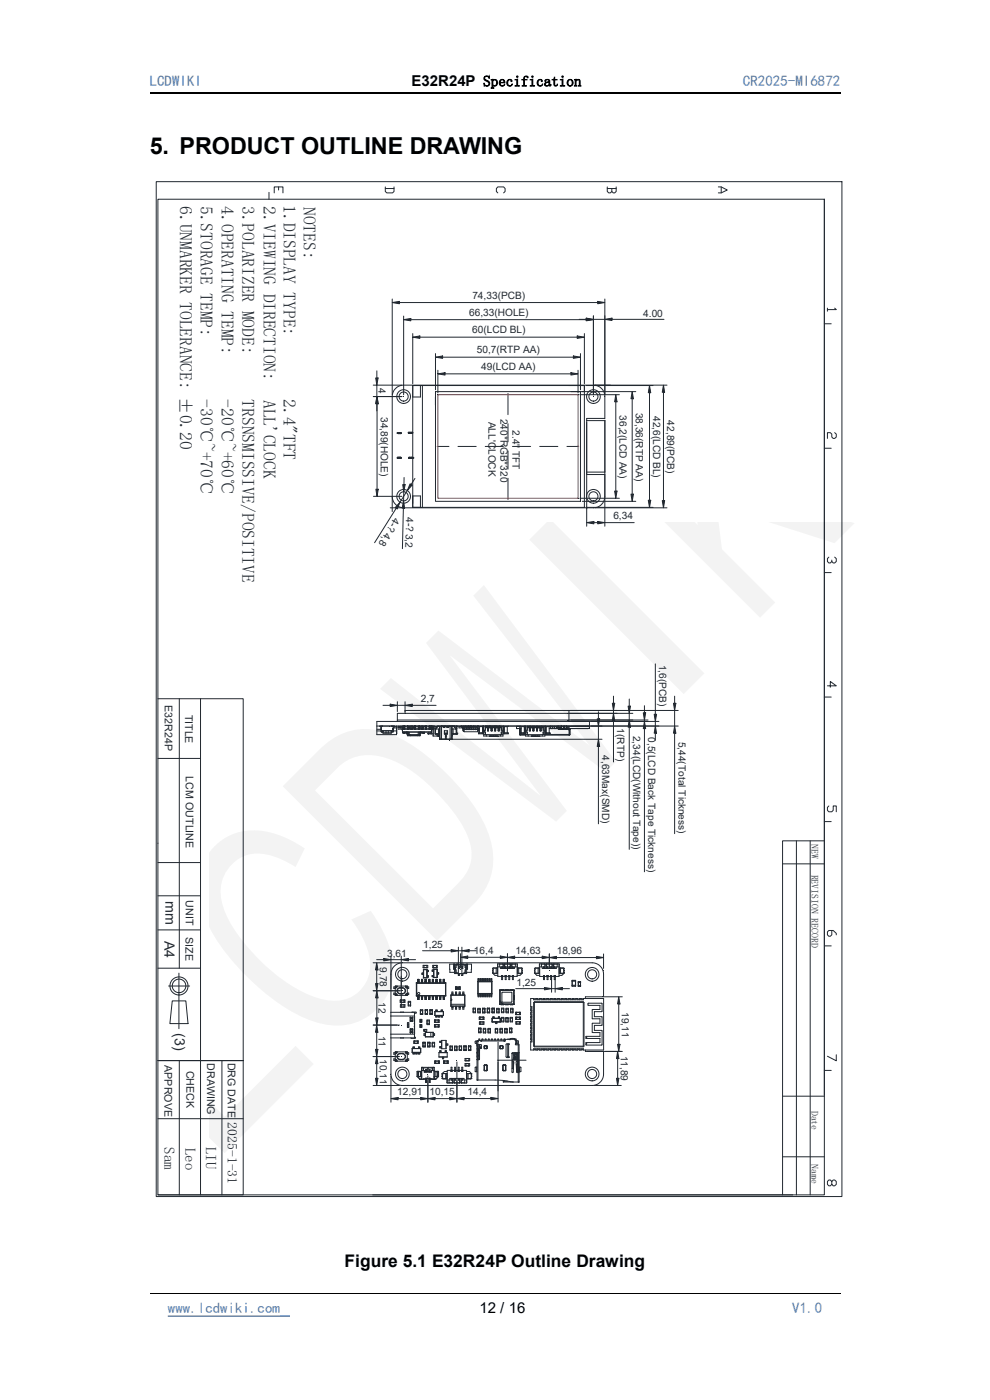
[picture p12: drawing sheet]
<svg xmlns="http://www.w3.org/2000/svg" width="210mm" height="297mm" viewBox="0 0 210 297" stroke-linecap="round" stroke-linejoin="round" font-family="sans-serif">
<path d="M31.7 19.7h146.6" fill="none" stroke="#000" stroke-width=".25"/>
<path d="M31.7 274.4h146.6" fill="none" stroke="#000" stroke-width=".21"/>
<path d="M35.6 279.2h23.8" fill="none" stroke="#4f81bd" stroke-width=".3"/>
<path d="M59.4 279.2h2.1" fill="none" stroke="#00f" stroke-width=".3"/>
<g fill="none" stroke="#212830" stroke-width=".21">
<path d="M33.1 38.5h145.5v215.3h-145.5zM59.1 39.7v.6M81.7 40h1.9M81.7 39.7v.9l.3 .3h1.3l.3-.3v-.9M128.8 40h1.9M128.8 39.7v.9l.3 .3h.4l.3-.3 .3 .3h.3l.3-.3v-.9M129.8 40v.6M152.4 39.7h.6l1.3 .6-1.3 .6h-.6M153 39.7v1.2M33.5 42.3h141.4v211.2h-141.4zM57.1 40.8v1.5M58.2 40.9v-1.2h1.8v1.2"/>
<path d="M105.6 40.9l-.3-.3v-.6l.3-.3h1.2l.3 .3v.6l-.3 .3M174.9 42.3v190M83.2 63.4v20.3M84.7 64.2h42.1M128.3 63.4v20.3M174.9 68.7h1.4M175.5 65.4v.6M177.1 65.4l.3 .3h-1.9M33.5 148.2h18.1v105.3h-18.1M42.5 148.2v105.3"/>
</g>
<path d="M126.8 63.9l1.5 .3-1.5 .2z" fill="#212830"/>
<path d="M126.8 63.9l1.5 .3-1.5 .2z" fill="none" stroke="#212830" stroke-width=".21"/>
<path d="M83.2 64.2l1.5-.3v.5z" fill="#212830"/>
<path d="M83.2 64.2l1.5-.3v.5zM85.6 67.1v16.6M87.1 67.8h37.3M125.9 67.1v16.6" fill="none" stroke="#212830" stroke-width=".21"/>
<path d="M124.4 67.6l1.5 .2-1.5 .3z" fill="#212830"/>
<path d="M124.4 67.6l1.5 .2-1.5 .3z" fill="none" stroke="#212830" stroke-width=".21"/>
<path d="M85.6 67.8l1.5-.2v.5z" fill="#212830"/>
<path d="M85.6 67.8l1.5-.2v.5zM122.9 67.7h1.5M125.9 67v16.7M125.9 67.7h2.4M128.3 67v16.7M129.8 67.7h11.1" fill="none" stroke="#212830" stroke-width=".21"/>
<path d="M124.4 67.5l1.5 .2-1.5 .3z" fill="#212830"/>
<path d="M124.4 67.5l1.5 .2-1.5 .3z" fill="none" stroke="#212830" stroke-width=".21"/>
<path d="M128.3 67.7l1.5-.2v.5z" fill="#212830"/>
<path d="M128.3 67.7l1.5-.2v.5z" fill="none" stroke="#212830" stroke-width=".21"/>
<text font-size="64.6" fill="#212830" x="44.5" y="247.8" transform="rotate(-45 44.5 247.8)">LCDWIKI</text>
<text font-size="5" x="31.7" y="32.7">5. PRODUCT OUTLINE DRAWING</text>
<g font-size="3.7" fill="#212830">
<text x="38.2" y="43.8" transform="rotate(90 38.2 43.8)">6.UNMARKER TOLERANCE: ±0.20</text>
<text x="42.6" y="43.7" transform="rotate(90 42.6 43.7)">5.STORAGE TEMP:</text>
<text x="47" y="43.8" transform="rotate(90 47 43.8)">4.OPERATING TEMP:</text>
<text x="51.3" y="43.7" transform="rotate(90 51.3 43.7)">3.POLARIZER MODE:</text>
<text x="55.9" y="43.7" transform="rotate(90 55.9 43.7)">2.VIEWING DIRECTION:</text>
<text x="60.2" y="43.5" transform="rotate(90 60.2 43.5)">1.DISPLAY TYPE:</text>
<text x="64.4" y="43.9" transform="rotate(90 64.4 43.9)">NOTES:</text>
<text x="42.6" y="84.7" transform="rotate(90 42.6 84.7)">-30℃~+70℃</text>
<text x="47" y="84.7" transform="rotate(90 47 84.7)">-20℃~+60℃</text>
<text x="51.3" y="84.7" transform="rotate(90 51.3 84.7)">TRSNSMISSIVE/POSITIVE</text>
<text x="55.9" y="84.8" transform="rotate(90 55.9 84.8)">ALL'CLOCK</text>
<text x="60.2" y="84.7" transform="rotate(90 60.2 84.7)">2.4&quot;TFT</text>
</g>
<text font-size="3.7" x="73.1" y="268.9">Figure 5.1 E32R24P Outline Drawing</text>
<g font-size="3.2" fill="#4f81bd">
<text x="31.7" y="18.3">LCDWIKI</text>
<text x="157.6" y="18.3">CR2025-MI6872</text>
<text x="35.6" y="278.6">www.lcdwiki.com</text>
<text x="168.1" y="278.6">V1.0</text>
</g>
<g font-size="3.2">
<text x="87.3" y="18.3">E32R24P Specification</text>
<text x="101.7" y="278.6">12 / 16</text>
</g>
<g font-size="3.2" fill="#212830">
<text x="34.9" y="243.4" transform="rotate(90 34.9 243.4)">Sam</text>
<text x="39.4" y="243.5" transform="rotate(90 39.4 243.5)">Leo</text>
<text x="43.7" y="243.3" transform="rotate(90 43.7 243.3)">LIU</text>
</g>
<g font-size="3" fill="#212830">
<text x="35.1" y="191.2" transform="rotate(90 35.1 191.2)">mm</text>
<text x="34.9" y="199.6" transform="rotate(90 34.9 199.6)">A4</text>
<text x="37.1" y="219.1" transform="rotate(90 37.1 219.1)">(3)</text>
</g>
<text font-size="2.9" fill="#212830" x="48.3" y="238.1" transform="rotate(90 48.3 238.1)">2025-1-31</text>
<g font-size="2.3" fill="#212830">
<text x="35" y="149.6" transform="rotate(90 35 149.6)">E32R24P</text>
<text x="39.3" y="151.6" transform="rotate(90 39.3 151.6)">TITLE</text>
<text x="39.5" y="164.7" transform="rotate(90 39.5 164.7)">LCM OUTLINE</text>
<text x="39.4" y="191" transform="rotate(90 39.4 191)">UNIT</text>
<text x="39.4" y="198.8" transform="rotate(90 39.4 198.8)">SIZE</text>
<text x="34.9" y="226" transform="rotate(90 34.9 226)">APPROVE</text>
<text x="39.6" y="227.2" transform="rotate(90 39.6 227.2)">CHECK</text>
<text x="44" y="225.6" transform="rotate(90 44 225.6)">DRAWING</text>
<text x="48.3" y="225.4" transform="rotate(90 48.3 225.4)">DRG DATE</text>
</g>
<g font-size="2.1" fill="#212830">
<text x="100.2" y="63.4">74,33(PCB)</text>
<text x="99.5" y="67">66,33(HOLE)</text>
<text x="100.2" y="70.7">60(LCD BL)</text>
<text x="136.4" y="67.3">4.00</text>
<text x="101.2" y="75">50,7(RTP AA)</text>
<text x="80.3" y="82.4" transform="rotate(90 80.3 82.4)">4</text>
<text x="102.1" y="78.5">49(LCD AA)</text>
<text x="80.8" y="88.5" transform="rotate(90 80.8 88.5)">34,89(HOLE)</text>
<text x="103.6" y="89.5" transform="rotate(90 103.6 89.5)">ALL'CLOCK</text>
<text x="106.2" y="88.8" transform="rotate(90 106.2 88.8)">240*RGB*320</text>
<text x="131.4" y="88.1" transform="rotate(90 131.4 88.1)">36,2(LCD AA)</text>
<text x="134.9" y="87.5" transform="rotate(90 134.9 87.5)">38,36(RTP AA)</text>
<text x="138.6" y="88.3" transform="rotate(90 138.6 88.3)">42,6(LCD BL)</text>
<text x="141.5" y="89.2" transform="rotate(90 141.5 89.2)">42,89(PCB)</text>
<text x="108.7" y="91.3" transform="rotate(90 108.7 91.3)">2.4'' TFT</text>
<text x="83.6" y="109.8" transform="rotate(121 83.6 109.8)">4-? 4,8</text>
<text x="86.2" y="109.7" transform="rotate(91 86.2 109.7)">4-? 3,2</text>
<text x="130.1" y="110.2">6,34</text>
<text x="139.8" y="141" transform="rotate(90 139.8 141)">1,6(PCB)</text>
<text x="89.3" y="149">2,7</text>
<text x="131" y="154.5" transform="rotate(90 131 154.5)">1(RTP)</text>
<text x="127.7" y="160.2" transform="rotate(90 127.7 160.2)">4,63Max(SMD)</text>
<text x="134.3" y="156.1" transform="rotate(90 134.3 156.1)">2,34(LCD(Without Tape))</text>
<text x="137.5" y="156.4" transform="rotate(90 137.5 156.4)">0,5(LCD Back Tape Tickness)</text>
<text x="143.9" y="157.3" transform="rotate(90 143.9 157.3)">5,44(Total Tickness)</text>
<text x="172.2" y="179.2" transform="rotate(90 172.2 179.2)">NEW</text>
<text x="172.2" y="185.5" transform="rotate(90 172.2 185.5)">REVISION RECORD</text>
<text x="82.1" y="202.9">3,61</text>
<text x="89.8" y="201">1,25</text>
<text x="100.5" y="202.4">16,4</text>
<text x="109.4" y="202.4">14,63</text>
<text x="118.1" y="202.5">18,96</text>
<text x="80.6" y="205.2" transform="rotate(90 80.6 205.2)">9,78</text>
<text x="109.6" y="209.1">1,25</text>
<text x="80.3" y="212.6" transform="rotate(90 80.3 212.6)">12</text>
<text x="131.9" y="214.7" transform="rotate(90 131.9 214.7)">19,11</text>
<text x="80.3" y="219.7" transform="rotate(90 80.3 219.7)">11</text>
<text x="80.6" y="224.6" transform="rotate(90 80.6 224.6)">10,11</text>
<text x="131.7" y="223.9" transform="rotate(90 131.7 223.9)">11,89</text>
<text x="84.3" y="232.4">12,91</text>
<text x="91.1" y="232.4">10,15</text>
<text x="99.2" y="232.4">14,4</text>
<text x="172.2" y="235.6" transform="rotate(90 172.2 235.6)">Date</text>
<text x="172.2" y="247" transform="rotate(90 172.2 247)">Name</text>
</g>
</svg>
